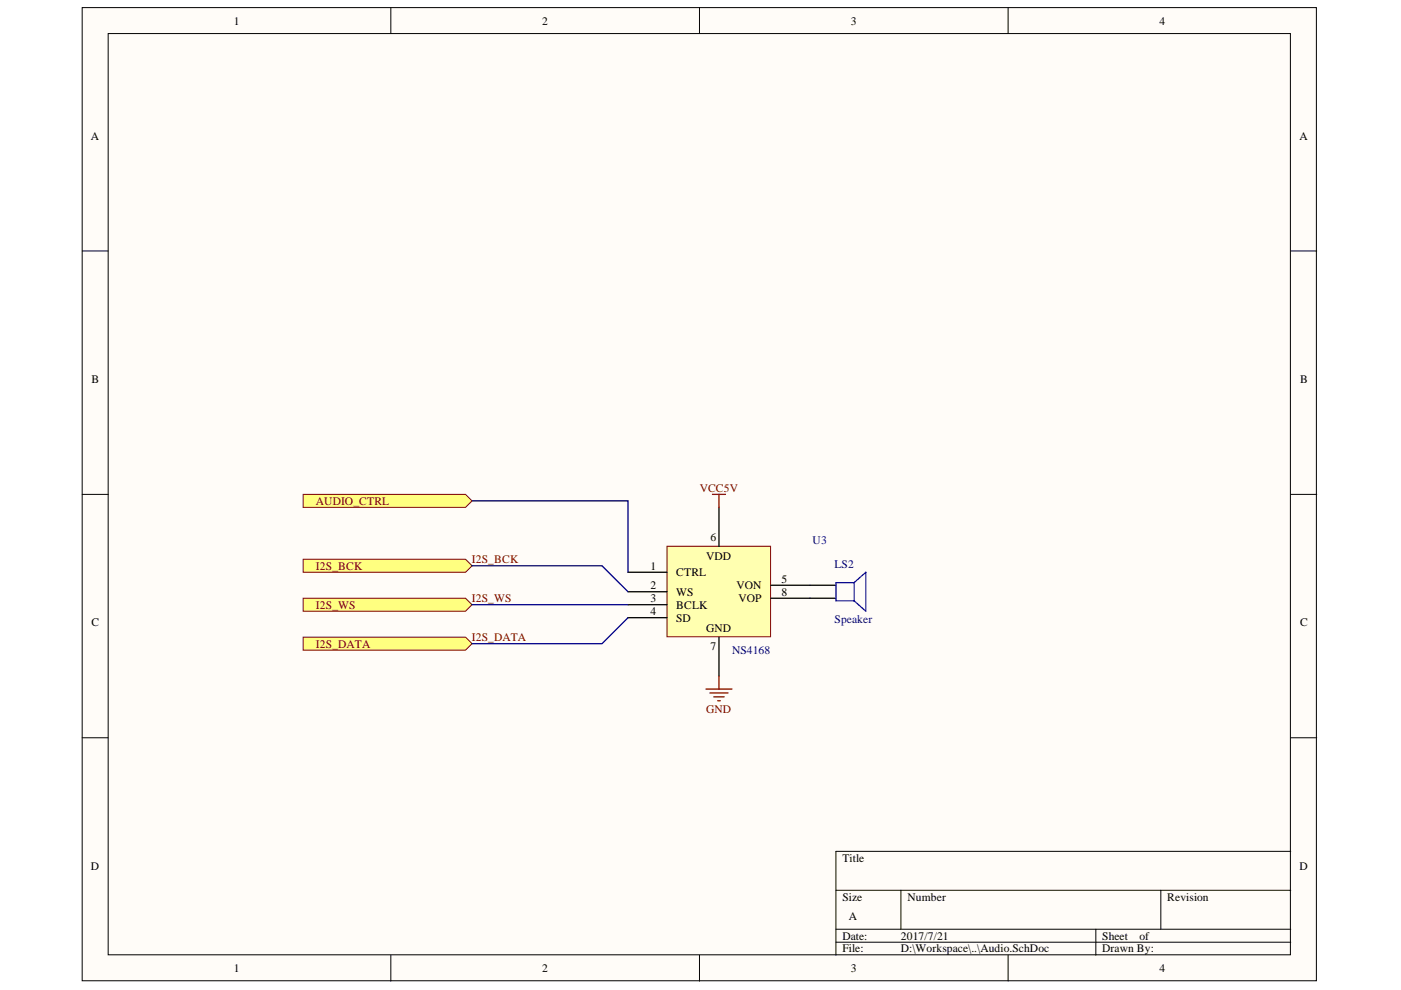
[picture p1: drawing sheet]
<svg xmlns="http://www.w3.org/2000/svg" width="297mm" height="210mm" viewBox="0 0 297 210" stroke-linecap="round" stroke-linejoin="round" font-family="sans-serif">
<g fill="#fffcf8" stroke="#000" stroke-width=".21">
<path d="M17.4 1.6h261.7v206.3h-261.7z"/>
<path d="M22.9 7.1h250.7v195.3h-250.7z"/>
</g>
<g fill="none" stroke="#000" stroke-width=".21">
<path d="M82.9 1.6v5.5M148.3 1.6v5.5M213.7 1.6v5.5M17.4 53.2h5.5M273.7 53.2h5.5M17.4 104.8h5.5M273.7 104.8h5.5M17.4 156.4h5.5M273.7 156.4h5.5M177.2 188.8h96.5M177.2 197h96.5M177.2 199.8h96.5"/>
<path d="M191 188.8v8.2M232.3 197v5.5M246.1 188.8v8.2M273.7 180.5h-96.5v22M82.9 202.5v5.5M148.3 202.5v5.5M213.7 202.5v5.5"/>
</g>
<path d="M141.4 115.8h22v19.2h-22z" fill="#ffffb0" stroke="#800000" stroke-width=".21"/>
<path d="M152.4 107.6v8.2M133.1 121.3h8.3M133.1 125.5h8.3M133.1 128.2h8.3M133.1 131h8.3M152.4 135.1v8.3M163.5 124.1h13.7M163.5 126.8h13.7" fill="none" stroke="#000" stroke-width=".28"/>
<path d="M151.1 104.8h2.7M152.4 104.8v2.8M149.7 146.1h5.5M150.5 146.9h3.9M151.3 147.8h2.2M152.2 148.6h.5M152.4 143.4v2.7" fill="none" stroke="#800000" stroke-width=".28"/>
<path d="M181.1 123.5l2.5-2.2v8.3l-2.5-2.2M181.1 123.5v3.9M181.1 123.5h-3.9v3.9h3.9" fill="none" stroke="#00f" stroke-width=".28"/>
<g fill="#ffff80" stroke="#800000" stroke-width=".21">
<path d="M64.3 118.6h34.4l1.4 1.4-1.4 1.3h-34.4z" fill-rule="evenodd"/>
<path d="M64.3 126.8h34.4l1.4 1.4-1.4 1.4h-34.4z" fill-rule="evenodd"/>
<path d="M64.3 135.1h34.4l1.4 1.4-1.4 1.3h-34.4z" fill-rule="evenodd"/>
<path d="M64.3 104.8h34.4l1.4 1.4-1.4 1.4h-34.4z" fill-rule="evenodd"/>
</g>
<path d="M100.1 120h27.5l5.5 5.5M100.1 106.2h33v15.1M100.1 128.2h33M133.1 131l-5.5 5.5h-27.5" fill="none" stroke="#000080" stroke-width=".28"/>
<g font-size="2.5">
<text x="49.6" y="5.2">1</text>
<text x="114.9" y="5.2">2</text>
<text x="180.4" y="5.2">3</text>
<text x="245.9" y="5.2">4</text>
<text x="19.3" y="29.7">A</text>
<text x="275.6" y="29.7">A</text>
<text x="19.4" y="81.2">B</text>
<text x="275.6" y="81.2">B</text>
<text x="149.7" y="118.6">VDD</text>
<text x="150.6" y="114.7">6</text>
<text x="137.9" y="120.8">1</text>
<text x="137.9" y="124.9">2</text>
<text x="143.4" y="122.2">CTRL</text>
<text x="156.1" y="124.9">VON</text>
<text x="165.7" y="123.5">5</text>
<text x="137.9" y="127.7">3</text>
<text x="137.9" y="130.5">4</text>
<text x="143.4" y="126.3">WS</text>
<text x="143.4" y="129">BCLK</text>
<text x="143.4" y="131.8">SD</text>
<text x="156.6" y="127.7">VOP</text>
<text x="165.7" y="126.3">8</text>
<text x="19.4" y="132.8">C</text>
<text x="149.7" y="134">GND</text>
<text x="150.6" y="137.9">7</text>
<text x="275.6" y="132.8">C</text>
<text x="19.3" y="184.5">D</text>
<text x="178.6" y="182.7">Title</text>
<text x="275.6" y="184.5">D</text>
<text x="178.6" y="191">Size</text>
<text x="192.4" y="191">Number</text>
<text x="247.5" y="191">Revision</text>
<text x="180" y="195.1">A</text>
<text x="178.6" y="199.2">Date:</text>
<text x="178.6" y="201.9">File:</text>
<text x="191" y="199.2">2017/7/21</text>
<text x="191" y="201.9">D:\Workspace\..\Audio.SchDoc</text>
<text x="233.7" y="199.2">Sheet</text>
<text x="233.7" y="201.9">Drawn By:</text>
<text x="241.6" y="199.2">of</text>
<text x="49.6" y="206.1">1</text>
<text x="114.9" y="206.1">2</text>
<text x="180.4" y="206.1">3</text>
<text x="245.9" y="206.1">4</text>
</g>
<g font-size="2.5" fill="#800000">
<text x="67" y="107.1">AUDIO_CTRL</text>
<text x="148.3" y="104.3">VCC5V</text>
<text x="100.1" y="119.4">I2S_BCK</text>
<text x="67" y="120.8">I2S_BCK</text>
<text x="67" y="129">I2S_WS</text>
<text x="100.1" y="127.7">I2S_WS</text>
<text x="67" y="137.3">I2S_DATA</text>
<text x="100.1" y="136">I2S_DATA</text>
<text x="149.7" y="151.1">GND</text>
</g>
<g font-size="2.5" fill="#000080">
<text x="172.3" y="115.3">U3</text>
<text x="176.9" y="120.5">LS2</text>
<text x="176.9" y="132.1">Speaker</text>
<text x="155.2" y="138.7">NS4168</text>
</g>
</svg>
